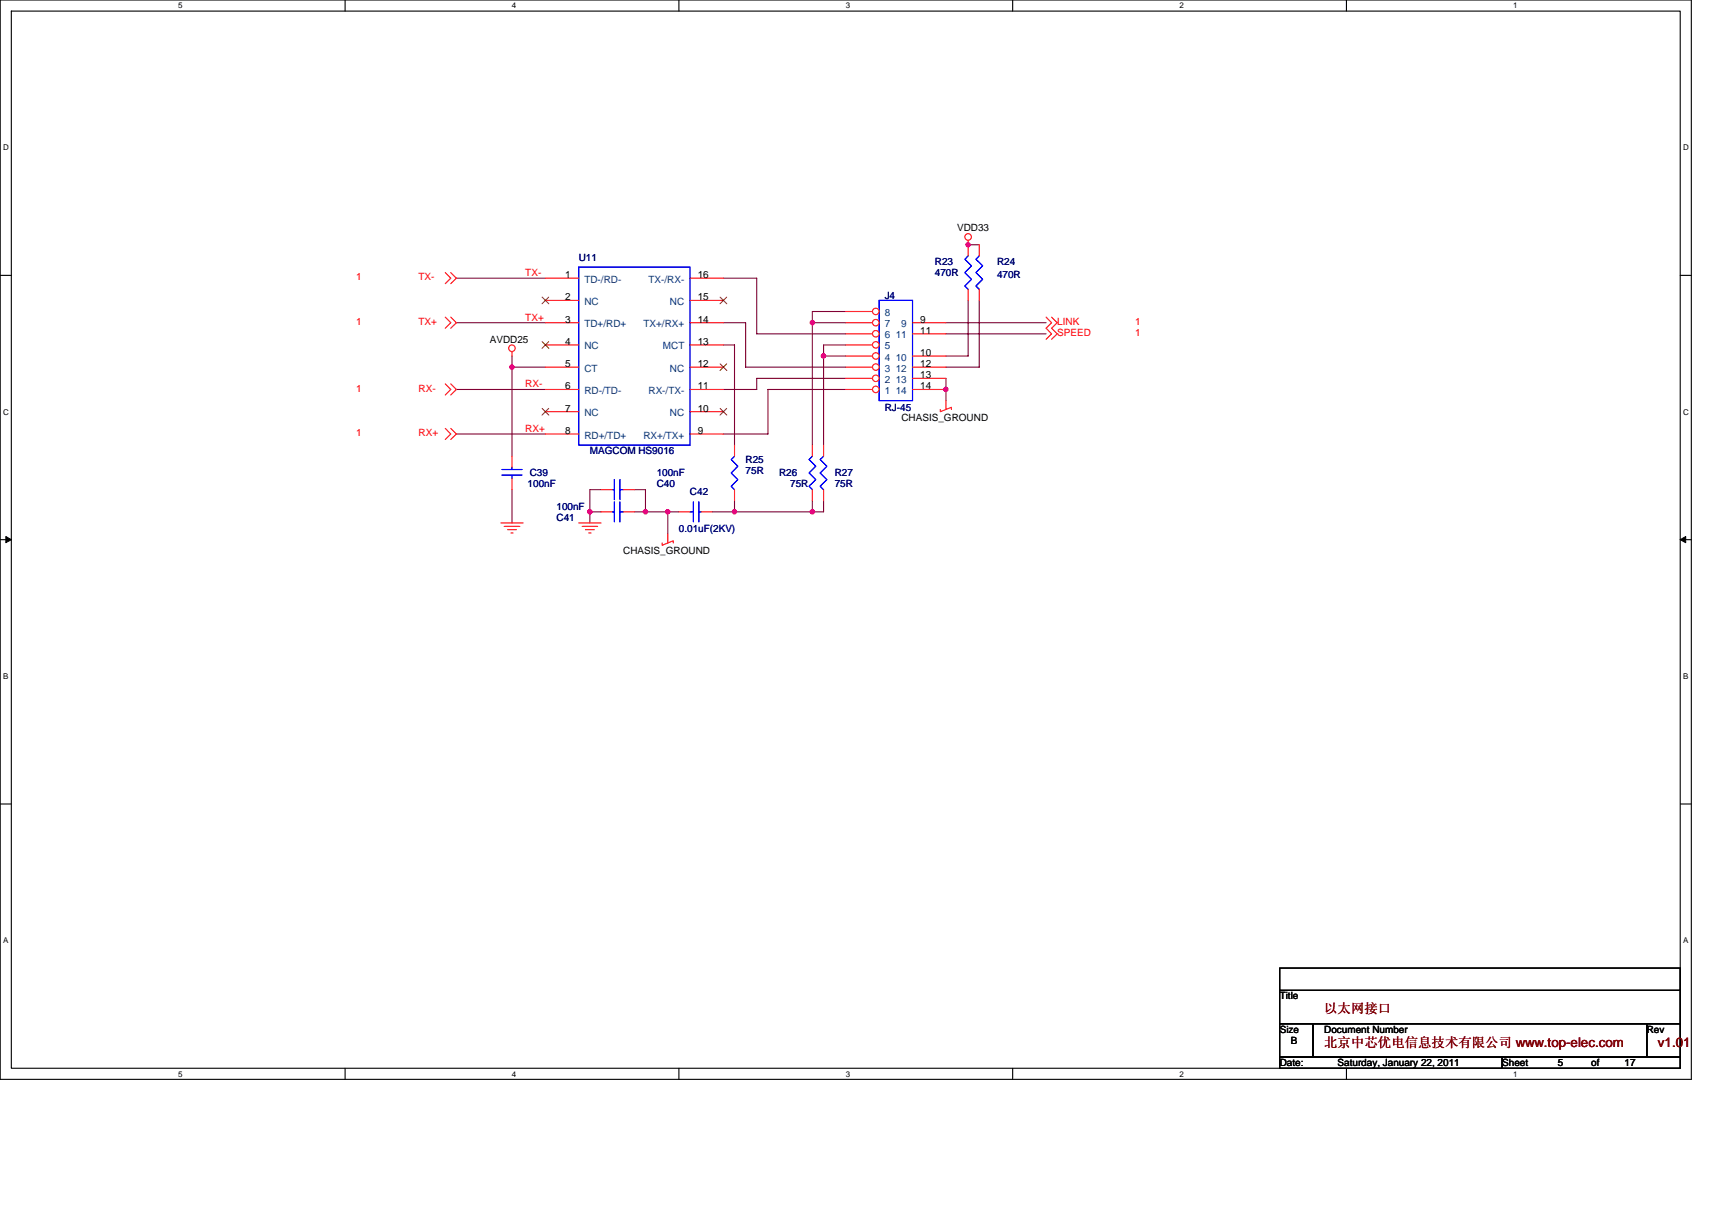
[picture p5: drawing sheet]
<svg xmlns="http://www.w3.org/2000/svg" width="297mm" height="210mm" viewBox="0 0 297 210" stroke-linecap="round" stroke-linejoin="round" font-family="sans-serif">
<path d="M0 0h293.5v187.2h-293.5zM2 1.9h289.5v183.4h-289.5z" fill="none" stroke="#000" stroke-width=".19"/>
<g fill="#fff">
<path d="M30.9 .2h.8v1.6h-.8z"/>
<path d="M30.9 185.5h.8v1.6h-.8z"/>
</g>
<path d="M59.9 0v1.9M59.9 185.3v1.9" fill="none" stroke="#000" stroke-width=".19"/>
<g fill="#fff">
<path d="M88.8 .2h.8v1.6h-.8z"/>
<path d="M88.8 185.5h.8v1.6h-.8z"/>
</g>
<path d="M117.8 0v1.9M117.8 185.3v1.9" fill="none" stroke="#000" stroke-width=".19"/>
<g fill="#fff">
<path d="M146.7 .2h.8v1.6h-.8z"/>
<path d="M146.7 185.5h.8v1.6h-.8z"/>
</g>
<path d="M175.7 0v1.9M175.7 185.3v1.9" fill="none" stroke="#000" stroke-width=".19"/>
<g fill="#fff">
<path d="M204.7 .2h.7v1.6h-.7z"/>
<path d="M204.7 185.5h.7v1.6h-.7z"/>
</g>
<path d="M233.6 0v1.9M233.6 185.3v1.9" fill="none" stroke="#000" stroke-width=".19"/>
<g fill="#fff">
<path d="M262.6 .2h.7v1.6h-.7z"/>
<path d="M262.6 185.5h.7v1.6h-.7z"/>
<path d="M.5 24.8h1v1.6h-1z"/>
<path d="M292 24.8h1v1.6h-1z"/>
<path d="M.5 70.7h1v1.5h-1z"/>
<path d="M292 70.7h1v1.5h-1z"/>
</g>
<path d="M0 47.8h2M291.5 47.8h2" fill="none" stroke="#000" stroke-width=".19"/>
<g fill="#fff">
<path d="M.5 116.5h.9v1.6h-.9z"/>
<path d="M292 116.5h.9v1.6h-.9z"/>
</g>
<path d="M0 93.6h2M291.5 93.6h2" fill="none" stroke="#000" stroke-width=".19"/>
<path d="M1 93.1l1 .5-1 .5zM291.5 93.6l1-.5v1z" fill="#000" stroke="#000" stroke-width=".17"/>
<g fill="#fff">
<path d="M.5 162.4h.9v1.5h-.9z"/>
<path d="M292 162.4h.9v1.5h-.9z"/>
</g>
<path d="M0 139.5h2M291.5 139.5h2M222 167.9h69.5v3.9h-69.5zM222 171.8h69.5v5.8h-69.5zM222 177.6h5.8v5.8h-5.8zM227.8 177.6h57.9v5.8h-57.9zM285.7 177.6h5.8v5.8h-5.8zM222 183.4h38.6v1.9h-38.6zM260.6 183.4h30.9v1.9h-30.9z" fill="none" stroke="#000" stroke-width=".19"/>
<g fill="none" stroke="#800040" stroke-width=".19">
<path d="M79.2 56h15.4M79.2 48.3h15.4M125.5 48.3h5.8v9.6h15.4M125.5 56h3.9v7.7h17.3M125.5 59.8h1.9v17.4M140.9 56h5.8M146.7 59.8h-3.8v17.4M146.7 54h-5.8v23.2M164.1 56h17.4M164.1 57.9h17.4M168 52.1v9.7h-3.9M168 42.5h1.9"/>
<path d="M169.9 52.1v11.6h-5.8M79.2 75.3h15.4M79.2 67.6h15.4M88.8 63.7h5.8M88.8 61.8v17.3M142.9 61.8h3.8M146.7 67.6h-13.5v7.7h-7.7M146.7 65.6h-15.4v2h-5.8M164.1 65.6v3.9M88.8 84.9v5.8M102.3 88.8h2M104.3 84.9h-2v5.8"/>
<path d="M110.1 88.8h7.7M110.1 84.9h1.9v3.9M115.9 88.8v3.8M127.4 86.9v1.9M140.9 86.9v1.9M142.9 86.9v1.9h-19.3"/>
</g>
<g fill="#f0f" stroke="#f0f" stroke-width=".19">
<circle cx="142.9" cy="61.8" r=".38"/>
<circle cx="140.9" cy="56" r=".38"/>
<circle cx="140.9" cy="88.8" r=".38"/>
<circle cx="112" cy="88.8" r=".38"/>
<circle cx="115.8" cy="88.8" r=".38"/>
<circle cx="102.3" cy="88.8" r=".38"/>
<circle cx="127.4" cy="88.8" r=".38"/>
<circle cx="164.1" cy="67.6" r=".38"/>
<circle cx="88.8" cy="63.7" r=".38"/>
<circle cx="168" cy="42.4" r=".38"/>
</g>
<g fill="none" stroke="#f00" stroke-width=".19">
<path d="M77.3 55l.9 1-.9 .9M77.3 47.3l.9 1-.9 .9M78.2 55l1 1-1 .9M78.2 47.3l1 1-1 .9M168 41.7v2.7M168 50.2v1.9M169.9 42.5v1.9M169.9 50.2v1.9M181.5 55l1 1-1 .9 1 1-1 1M182.5 55l.9 1-.9 .9 .9 1-.9 1M77.3 66.6l.9 1-.9 .9M77.3 74.3l.9 1-.9 .9"/>
<path d="M78.2 66.6l1 1-1 .9M78.2 74.3l1 1-1 .9M88.8 61v.8M163.1 71v.4l2-.7v.3M164.1 69.5v1.5M86.9 90.7h3.9M87.5 91.3h2.7M88.1 91.9h1.5M88.6 92.5h.4M100.4 90.7h3.9M101 91.3h2.7M101.6 91.9h1.5"/>
<path d="M102.1 92.5h.4M114.9 94.2v.4l1.9-.8v.4M115.9 92.6v1.6"/>
<circle cx="168" cy="41.1" r=".57"/>
<circle cx="88.8" cy="60.4" r=".57"/>
</g>
<path d="M152.5 52.1h5.8v17.4h-5.8zM168 44.4l-.6 .6 1.2 1.1-1.2 1.2 1.2 1.2-1.2 1.1 .6 .6M169.9 44.4l-.6 .6 1.2 1.1-1.2 1.2 1.2 1.2-1.2 1.1 .6 .6" fill="none" stroke="#00f" stroke-width=".19"/>
<circle cx="152" cy="67.6" r=".57" fill="#fff" stroke="#f00" stroke-width=".19"/>
<path d="M146.7 67.6h4.7" fill="none" stroke="#f00" stroke-width=".19"/>
<circle cx="152" cy="65.6" r=".57" fill="#fff" stroke="#f00" stroke-width=".19"/>
<path d="M146.7 65.6h4.7" fill="none" stroke="#f00" stroke-width=".19"/>
<circle cx="152" cy="63.7" r=".57" fill="#fff" stroke="#f00" stroke-width=".19"/>
<path d="M146.7 63.7h4.7" fill="none" stroke="#f00" stroke-width=".19"/>
<circle cx="152" cy="61.8" r=".57" fill="#fff" stroke="#f00" stroke-width=".19"/>
<path d="M146.7 61.8h4.7" fill="none" stroke="#f00" stroke-width=".19"/>
<circle cx="152" cy="59.8" r=".57" fill="#fff" stroke="#f00" stroke-width=".19"/>
<path d="M146.7 59.8h4.7" fill="none" stroke="#f00" stroke-width=".19"/>
<circle cx="152" cy="57.9" r=".57" fill="#fff" stroke="#f00" stroke-width=".19"/>
<path d="M146.7 57.9h4.7" fill="none" stroke="#f00" stroke-width=".19"/>
<circle cx="152" cy="56" r=".57" fill="#fff" stroke="#f00" stroke-width=".19"/>
<path d="M146.7 56h4.7" fill="none" stroke="#f00" stroke-width=".19"/>
<circle cx="152" cy="54" r=".57" fill="#fff" stroke="#f00" stroke-width=".19"/>
<g fill="none" stroke="#f00" stroke-width=".19">
<path d="M94.6 56h5.8M94.6 48.3h5.8M94.6 52.1h5.8M94.6 59.8h5.8M119.7 56h5.8M119.7 48.3h5.8M119.7 52.1h5.8M119.7 59.8h5.8M146.7 54h4.7M158.3 56h5.8M158.3 57.9h5.8M88.8 79.1v2"/>
<path d="M94.6 63.7h5.8M94.6 67.6h5.8M94.6 75.3h5.8M94.6 71.4h5.8M119.7 63.7h5.8M119.7 67.6h5.8M119.7 75.3h5.8M119.7 71.4h5.8M127.4 77.2v1.9M140.9 77.2v1.9M142.9 77.2v1.9M158.3 61.8h5.8"/>
<path d="M158.3 63.7h5.8M158.3 65.6h5.8M158.3 67.6h5.8M88.8 83v1.9M104.3 88.8h1.9M104.3 84.9h1.9M108.1 88.8h2M108.1 84.9h2M117.8 88.8h1.9M121.6 88.8h2M127.4 84.9v2M140.9 84.9v2"/>
<path d="M142.9 84.9v2"/>
</g>
<g fill="none" stroke="#00f" stroke-width=".19">
<path d="M100.4 46.3h19.3v30.9h-19.3zM127.4 79.1l-.5 .6 1.1 1.2-1.1 1.1 1.1 1.2-1.1 1.1 .5 .6M140.9 79.1l-.5 .6 1.1 1.2-1.1 1.1 1.1 1.2-1.1 1.1 .5 .6M142.9 79.1l-.6 .6 1.2 1.2-1.2 1.1 1.2 1.2-1.2 1.1 .6 .6M87.1 82.4h3.5M87.1 81.4h3.5M88.8 81.1v.3M88.8 82.4v.6M106.2 88.8h.4M106.2 84.9h.4M106.6 83.2v3.5M106.6 87.1v3.4"/>
<path d="M107.6 88.8h.5M107.6 83.2v3.5M107.6 87.1v3.4M107.6 84.9h.5M119.7 88.8h.6M120.3 87.1v3.4M121.3 88.8h.3M121.3 87.1v3.4"/>
</g>
<path d="M94.1 51.5l1.1 1.2M94.1 59.3l1.1 1.1M95.2 51.5l-1.2 1.2M95.2 59.3l-1.2 1.1M124.9 51.5l1.2 1.2M126.1 51.5l-1.2 1.2M94.1 70.8l1.1 1.2M95.2 70.8l-1.2 1.2M124.9 63.1l1.2 1.2M124.9 70.8l1.2 1.2M126.1 63.1l-1.2 1.2M126.1 70.8l-1.2 1.2" fill="none" stroke="#804000" stroke-width=".17"/>
<g fill="#f0f" stroke="#f0f" stroke-width=".19">
<circle cx="142.9" cy="61.8" r=".38"/>
<circle cx="140.9" cy="56" r=".38"/>
<circle cx="140.9" cy="88.8" r=".38"/>
<circle cx="112" cy="88.8" r=".38"/>
<circle cx="115.8" cy="88.8" r=".38"/>
<circle cx="102.3" cy="88.8" r=".38"/>
<circle cx="127.4" cy="88.8" r=".38"/>
<circle cx="164.1" cy="67.6" r=".38"/>
<circle cx="88.8" cy="63.7" r=".38"/>
<circle cx="168" cy="42.4" r=".38"/>
</g>
<g font-size="2.3" fill="#800000">
<text x="229.8" y="175.8">以太网接口</text>
<text x="229.8" y="181.6">北京中芯优电信息技术有限公司 www.top-elec.com</text>
<text x="287.7" y="181.6">v1.01</text>
</g>
<g font-size="1.7">
<text x="166" y="40.2">VDD33</text>
<text x="98.1" y="48.2">1</text>
<text x="98.1" y="52.1">2</text>
<text x="121.1" y="48.2">16</text>
<text x="121.1" y="52.1">15</text>
<text x="85" y="59.5">AVDD25</text>
<text x="98.1" y="56">3</text>
<text x="98.1" y="59.8">4</text>
<text x="121.1" y="59.8">13</text>
<text x="121.1" y="56">14</text>
<text x="159.7" y="56">9</text>
<text x="159.7" y="57.9">11</text>
<text x="98.1" y="63.7">5</text>
<text x="121.1" y="63.7">12</text>
<text x="159.7" y="61.7">10</text>
<text x="159.7" y="63.7">12</text>
<text x="159.7" y="65.6">13</text>
<text x="98.1" y="67.5">6</text>
<text x="98.1" y="71.4">7</text>
<text x="121.1" y="67.5">11</text>
<text x="121.1" y="71.4">10</text>
<text x="159.7" y="67.5">14</text>
<text x="98.1" y="75.3">8</text>
<text x="121.1" y="75.3">9</text>
<text x="156.4" y="73">CHASIS_GROUND</text>
<text x="108.1" y="96.1">CHASIS_GROUND</text>
<text x="222" y="173.4">Title</text>
<text x="222" y="179.1">Size</text>
<text x="229.8" y="179.1">Document Number</text>
<text x="285.7" y="179.1">Rev</text>
<text x="222" y="184.9">Date:</text>
<text x="224" y="181.1">B</text>
<text x="232.1" y="184.9">Saturday, January 22, 2011</text>
<text x="260.6" y="184.9">Sheet</text>
<text x="270.3" y="184.9">5</text>
<text x="276.1" y="184.9">of</text>
<text x="281.9" y="184.9">17</text>
</g>
<g font-size="1.7" fill="#f00">
<text x="91.1" y="47.9">TX-</text>
<text x="61.8" y="48.6">1</text>
<text x="72.6" y="48.6">TX-</text>
<text x="61.8" y="56.4">1</text>
<text x="72.6" y="56.4">TX+</text>
<text x="91.1" y="55.6">TX+</text>
<text x="183.4" y="56.4">LINK</text>
<text x="183.4" y="58.3">SPEED</text>
<text x="196.9" y="56.4">1</text>
<text x="196.9" y="58.3">1</text>
<text x="61.8" y="67.9">1</text>
<text x="72.6" y="67.9">RX-</text>
<text x="91.1" y="67.2">RX-</text>
<text x="61.8" y="75.7">1</text>
<text x="72.6" y="75.7">RX+</text>
<text x="91.1" y="74.9">RX+</text>
</g>
<g font-size="1.7" fill="#000080">
<text x="100.4" y="45.4">U11</text>
<text x="162.2" y="45.9">R23</text>
<text x="162.2" y="47.9">470R</text>
<text x="173" y="45.9">R24</text>
<text x="153.5" y="51.9">J4</text>
<text x="173" y="48.3">470R</text>
<text x="153.5" y="71.2">RJ-45</text>
<text x="91.9" y="82.6">C39</text>
<text x="102.3" y="78.8">MAGCOM HS9016</text>
<text x="113.9" y="82.6">100nF</text>
<text x="129.4" y="80.3">R25</text>
<text x="129.4" y="82.2">75R</text>
<text x="135.2" y="82.6">R26</text>
<text x="144.8" y="82.6">R27</text>
<text x="91.5" y="84.5">100nF</text>
<text x="96.6" y="88.4">100nF</text>
<text x="113.9" y="84.5">C40</text>
<text x="119.7" y="85.9">C42</text>
<text x="137.1" y="84.5">75R</text>
<text x="144.8" y="84.5">75R</text>
<text x="96.6" y="90.3">C41</text>
<text x="117.8" y="92.3">0.01uF(2KV)</text>
</g>
<g font-size="1.7" fill="#004080">
<text x="101.4" y="49">TD-/RD-</text>
<text x="101.4" y="52.9">NC</text>
<text x="112.5" y="49">TX-/RX-</text>
<text x="116.2" y="52.9">NC</text>
<text x="101.4" y="56.8">TD+/RD+</text>
<text x="111.6" y="56.8">TX+/RX+</text>
<text x="153.5" y="58.7">6</text>
<text x="153.5" y="56.8">7</text>
<text x="153.5" y="54.8">8</text>
<text x="155.4" y="58.7">11</text>
<text x="156.4" y="56.8">9</text>
<text x="101.4" y="64.5">CT</text>
<text x="101.4" y="60.6">NC</text>
<text x="115" y="60.6">MCT</text>
<text x="116.2" y="64.5">NC</text>
<text x="153.5" y="64.5">3</text>
<text x="153.5" y="62.5">4</text>
<text x="153.5" y="60.6">5</text>
<text x="155.4" y="62.5">10</text>
<text x="155.4" y="64.5">12</text>
<text x="101.4" y="68.3">RD-/TD-</text>
<text x="112.5" y="68.3">RX-/TX-</text>
<text x="153.5" y="68.3">1</text>
<text x="153.5" y="66.4">2</text>
<text x="155.4" y="66.4">13</text>
<text x="155.4" y="68.3">14</text>
<text x="101.4" y="76.1">RD+/TD+</text>
<text x="101.4" y="72.2">NC</text>
<text x="111.6" y="76.1">RX+/TX+</text>
<text x="116.2" y="72.2">NC</text>
</g>
<g font-size="1.4">
<text x="30.9" y="1.5">5</text>
<text x="88.8" y="1.5">4</text>
<text x="146.7" y="1.5">3</text>
<text x="204.7" y="1.5">2</text>
<text x="262.6" y="1.5">1</text>
<text x=".5" y="26.1">D</text>
<text x="292" y="26.1">D</text>
<text x=".5" y="71.9">C</text>
<text x="292" y="71.9">C</text>
<text x=".5" y="117.8">B</text>
<text x="292" y="117.8">B</text>
<text x=".5" y="163.6">A</text>
<text x="292" y="163.6">A</text>
<text x="30.9" y="186.8">5</text>
<text x="88.8" y="186.8">4</text>
<text x="146.7" y="186.8">3</text>
<text x="204.7" y="186.8">2</text>
<text x="262.6" y="186.8">1</text>
</g>
</svg>
